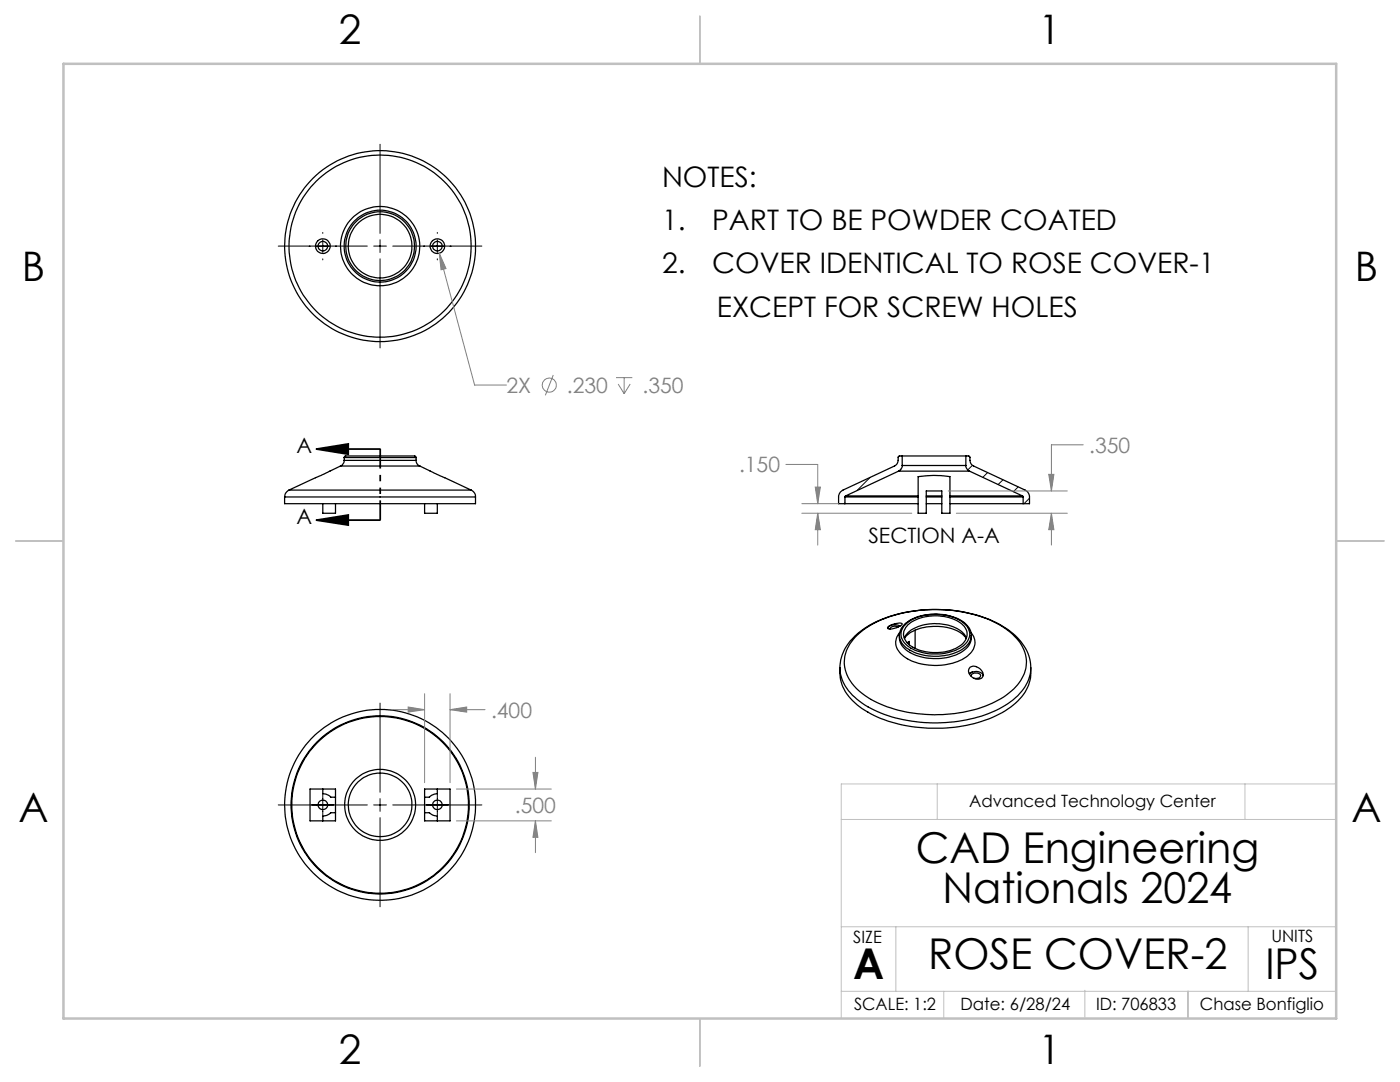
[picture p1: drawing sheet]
<svg xmlns="http://www.w3.org/2000/svg" width="279mm" height="216mm" viewBox="0 0 279 216" stroke-linecap="round" stroke-linejoin="round" font-family="sans-serif">
<g fill="none" stroke="#000" stroke-width=".25">
<path d="M56.8 99.2v1.3h38.1v-1.3M56.8 99.2h38.1M57.7 97.8a1.57 1.57 0 0 0-.9 1.4M57.7 97.8h36.3M67.9 93l-10.2 4.8M67.9 93h15.9M68.7 91.9a1.29 1.29 0 0 1-.8 1.1M68.7 91.3l.2-.3h13.9l.2 .3M68.7 91.9h14.3M68.7 91.3h14.3M68.7 91.3v.6M83 91.9a1.14 1.14 0 0 0 .8 1.1"/>
<path d="M83 91.3v.6M83.8 93l10.2 4.8M94 97.8a1.41 1.41 0 0 1 .9 1.4M168.6 99.2h14.6M168.6 99.2v1.3M168.8 99l-.2 .2M168.8 99h14.4M179.3 94h14.2M179.3 94l-10.5 5M180.1 91h-.7l-.2 .3a1.56 1.56 0 0 1-.6 1.6l-10.4 4.9a1.57 1.57 0 0 0-.8 1.4v1.3h1.2M180.1 92.9a1.29 1.29 0 0 1-.8 1.1M180.1 92.9h12.7"/>
<path d="M180.1 91h12.7M180.1 91v1.9M183.2 95.1a21.8 21.8 0 0 1 6.4 0v7.3h-1.6v-4.4h-3.1v4.4h-1.7zM184.9 99.2h3.1M184.9 99h3.1M189.6 99.2h14.6M189.6 99h14.4M192.8 91h.6l.2 .3a1.56 1.56 0 0 0 .6 1.6l10.4 4.9a1.57 1.57 0 0 1 .9 1.4v1.3h-1.3M192.8 92.9a1.29 1.29 0 0 0 .7 1.1M192.8 91v1.9M193.5 94l10.5 5M204 99l.2 .2"/>
<path d="M204.2 99.2v1.3M64.4 100.5v1.9h2.6v-1.9M84.7 100.5v1.9h2.6v-1.9M168.6 100.5h14.6M184.9 100.5h3.1M189.6 100.5h14.6M167.6 133.2a8.6 8.6 0 0 0 3.9 6.7 27.1 27.1 0 0 0 18 4.2 22.6 22.6 0 0 0 13.6-5.3 7.9 7.9 0 0 0 2.6-5.6 8.7 8.7 0 0 1-4.5 8.3 28.2 28.2 0 0 1-19.2 3.5 20.5 20.5 0 0 1-12.3-5.7 7.8 7.8 0 0 1-2.1-6.1zM170.6 127.2a20.7 20.7 0 0 1 13-5.4 27.2 27.2 0 0 1 16.5 3.3 9.2 9.2 0 0 1 4.7 6.4 8.2 8.2 0 0 1-3.9 7.1 26.1 26.1 0 0 1-16.9 3.9 21.2 21.2 0 0 1-13.2-5.2 6.8 6.8 0 0 1-.2-10.1zM177.2 125.1l1.2-.6a1.81 1.81 0 0 1 1.7 0 3 3 0 0 1-2.9 .9zM179.2 125.1a1.15 1.15 0 0 0-1.6 .4M179.5 126.8a3.7 3.7 0 0 0 2.5 3.1 10.7 10.7 0 0 0 10.6-.7 3.3 3.3 0 0 0 1.3-2.3M179.5 126.2a3.1 3.1 0 0 0 .9 4.8 11.9 11.9 0 0 0 12.7-.1 3.1 3.1 0 0 0 .7-4.7"/>
<path d="M179.6 124.9a1.86 1.86 0 0 0-2.5 .5M180.4 125a9 9 0 0 1 8.1-2.3 6.2 6.2 0 0 1 4.8 2.8 3 3 0 0 1-1.8 3.9 10.6 10.6 0 0 1-10.3-.5 2.67 2.67 0 0 1-.8-3.9zM180.5 127.3a4.9 4.9 0 0 1 3.6-2.6 8.8 8.8 0 0 1 8.3 1.8l.5 .8M180.5 124.6a10.5 10.5 0 0 1 10-1.4 4.2 4.2 0 0 1 3.4 4.2 4.5 4.5 0 0 1-3.6 3.4 10.7 10.7 0 0 1-9.7-1.3 3.3 3.3 0 0 1-.1-4.9zM180.5 127.4a6.5 6.5 0 0 1 5.3-2.4 7.8 7.8 0 0 1 7 2.3v.1M181 128.2l.5-.2v.7M181.2 124.7a9.2 9.2 0 0 1 11 0 2.57 2.57 0 0 1-.8 4.3 9.4 9.4 0 0 1-10.1-.5 2.44 2.44 0 0 1-.1-3.8zM182.6 125.7v3.7M193.5 134.4l.6-.3zM193.6 133.1a1.75 1.75 0 0 1 1.9 .2 1.75 1.75 0 0 1 .6 1.8 1.68 1.68 0 0 1-2 .1 1.68 1.68 0 0 1-.7-1.8zM193.9 135a.7 .7 0 0 1 .9-.7 .56 .56 0 0 1 .8 .2 .56 .56 0 0 1-.1 .7l-.7 .2-.4-.1M194.1 134.1a1.65 1.65 0 0 1 2.1 .7"/>
<path d="M205.7 133.2a9.8 9.8 0 0 0-5.1-8 28 28 0 0 0-20-3 18.6 18.6 0 0 0-11.2 6.1 8 8 0 0 0-1.8 5M61.9 157.4h5.1v6.4h-5.1zM64.4 157.4v1a2.15 2.15 0 0 1 1.6 .7h1M84.7 157.4h5.1v6.4h-5.1zM87.3 157.4v1a2.31 2.31 0 0 0-1.6 .7h-1M67 162.2a1.8 1.8 0 0 0-1.5 .4l-1.1 .2v1M84.7 162.2a1.64 1.64 0 0 1 1.5 .4l1.1 .2v1"/>
<circle cx="64.4" cy="49.1" r="1.46"/>
<circle cx="64.4" cy="49.1" r=".95"/>
<circle cx="75.8" cy="49.1" r="18.2"/>
<circle cx="75.9" cy="49.1" r="7.2"/>
<circle cx="75.9" cy="49.1" r="7.9"/>
<circle cx="75.9" cy="49.1" r="19"/>
<circle cx="75.9" cy="49.1" r="6.9"/>
<circle cx="75.9" cy="49.1" r="6.3"/>
<circle cx="87.3" cy="49.1" r="1.46"/>
<circle cx="87.3" cy="49.1" r=".95"/>
<circle cx="64.4" cy="160.6" r=".95"/>
<circle cx="75.9" cy="160.6" r="17.6"/>
<circle cx="75.9" cy="160.6" r="7.1"/>
<circle cx="75.9" cy="160.6" r="6.3"/>
<circle cx="75.9" cy="160.6" r="19"/>
<circle cx="75.9" cy="160.6" r="17.8"/>
<circle cx="87.3" cy="160.6" r=".95"/>
</g>
<g fill="none" stroke="#000" stroke-width=".2">
<path d="M75.8 28.8v17.8M55.5 49.1h17.8M64.4 46.4v.2M64.4 47.8v2.6M64.4 51.6v.3M74.6 49.1h2.5M75.8 47.8v2.6M75.8 51.6v17.8M78.4 49.1h17.8M87.3 46.4v.2M87.3 47.8v2.6M87.3 51.6v.3"/>
<path d="M173.7 95.3l-2.6 2.6M179.8 93.6l-.3 .3M194.1 92.9l-1 .9M197.1 94.3l-1 1M200.2 95.7l-1 1M203.2 97.2l-1 .9M205.5 99.4l-1.1 1.1M168.6 100.3l-.1 .2M64.4 158.4v4.4M75.8 140.3v17.8M75.8 159.3v2.6M87.3 158.4v4.4"/>
<path d="M55.5 160.6h17.8M74.6 160.6h2.5M75.8 163.2v17.7M78.4 160.6h17.8"/>
</g>
<g fill="none" stroke="#808080" stroke-width=".2">
<path d="M87.7 50.5l1.3 3.1-1 .2zM87.7 50.5l7 26.3h6.4M110.4 74.8l-1.6 4.1M122.9 75.4h3.3M123.4 76.6l1.2 2M124.6 75.4v3.2M125.8 76.6l-1.2 2M156.8 92.7h6.4v7.8M162.7 97.2h1l-.5 3.3zM189.2 98h23.8M209.3 94.7h1l-.5 3.3zM216.2 88.8h-6.4v9.2"/>
<path d="M160 102.4h22M160 100.5h7.4M163.2 102.4l.5 3.3h-1zM163.2 102.4v6.4M190.9 102.4h22.1M209.8 102.4l.5 3.3h-1zM209.8 102.4v6.4M84.7 138.4v17.8M89.8 138.4v17.8M78.4 141.6h6.3M81.5 141.1l3.2 .5-3.2 .5zM89.8 141.6l3.3-.5v1z"/>
<path d="M89.8 141.6h7M91.1 157.4h18.9M106.4 154.1h1l-.5 3.3zM106.9 151.1v6.3M91.1 163.8h18.9M106.9 163.8l.5 3.3h-1zM106.9 163.8v6.3"/>
<circle cx="109.6" cy="76.8" r="1.4"/>
</g>
<path d="M63.1 89.6h12.7M63.1 89.6l6.4-1v2zM63.1 103.8h12.7M63.1 103.8l6.4-1v2z" fill="none" stroke="#000" stroke-width=".35"/>
<path d="M75.9 89.6v14.2" fill="none" stroke="#000" stroke-width=".35" stroke-dasharray="6.3 1.3 1.3 1.3 1.3 1.3" stroke-dashoffset="2.4" stroke-linecap="butt"/>
<path d="M187 156.4v7.1M248.5 156.4v7.1M266.7 156.4h-98.8v46.8M167.9 163.5h98.8M167.9 197.8h98.8M167.9 184.9h98.8M178.8 184.9v12.9M188.3 197.8v5.4M216.5 197.6v5.4M237 197.8v5.4M237.1 197.7v5.5M249.1 184.9v12.9" fill="none" stroke="#c0c0c0" stroke-width=".2"/>
<path d="M139.7 3.2v9.5M3.1 107.9h9.6M266.7 107.9h9.5M139.7 203.2v9.6" fill="none" stroke="#c0c0c0" stroke-width=".25"/>
<path d="M12.7 12.7h254v190.5h-254z" fill="none" stroke="#c0c0c0" stroke-width=".5"/>
<path d="M63.1 89.6l6.4-1v2zM63.1 103.8l6.4-1v2z" fill="#000"/>
<path d="M209.8 102.4l.5 3.3h-1zM209.3 94.7h1l-.5 3.3zM163.2 102.4l.5 3.3h-1zM162.7 97.2h1l-.5 3.3zM106.4 154.1h1l-.5 3.3zM106.9 163.8l.5 3.3h-1zM81.5 141.1l3.2 .5-3.2 .5zM89.8 141.6l3.3-.5v1zM87.7 50.5l.3 3.3 1-.2z" fill="#808080"/>
<g font-size="8.5">
<text x="182.7" y="172.1">CAD Engineering</text>
<text x="188.1" y="180.2">Nationals 2024</text>
<text x="170.3" y="195.4">A</text>
<text x="185.2" y="193.4">ROSE COVER-2</text>
<text x="252.5" y="195.4">IPS</text>
</g>
<g font-size="8.1">
<text x="67.6" y="8.9">2</text>
<text x="207.3" y="8.9">1</text>
<text x="4.4" y="56.2">B</text>
<text x="270.4" y="56.2">B</text>
<text x="3.7" y="164.1">A</text>
<text x="269.7" y="164.1">A</text>
<text x="67.6" y="212.4">2</text>
<text x="207.3" y="212.4">1</text>
</g>
<g font-size="5.6">
<text x="132.1" y="37.3">NOTES:</text>
<text x="132.1" y="45.9">1.</text>
<text x="142.1" y="45.9">PART TO BE POWDER COATED</text>
<text x="132.1" y="54.6">2.</text>
<text x="142.1" y="54.6">COVER IDENTICAL TO ROSE COVER-1</text>
<text x="143.1" y="63.2">EXCEPT FOR SCREW HOLES</text>
</g>
<g font-size="4.2" fill="#808080">
<text x="101.1" y="78.4">2X</text>
<text x="113.1" y="78.4">.230</text>
<text x="128.2" y="78.4">.350</text>
<text x="147.5" y="94.2">.150</text>
<text x="217.4" y="90.3">.350</text>
<text x="98" y="143.2">.400</text>
<text x="102.8" y="162.3">.500</text>
</g>
<g font-size="4.2">
<text x="59.2" y="90.3">A</text>
<text x="59.2" y="104.5">A</text>
<text x="173.3" y="108.4">SECTION A-A</text>
</g>
<g font-size="3.4">
<text x="193.4" y="161">Advanced Technology Center</text>
<text x="170.3" y="188.1">SIZE</text>
<text x="253.7" y="188">UNITS</text>
<text x="170.4" y="201.5">SCALE: 1:2</text>
<text x="191.7" y="201.5">Date: 6/28/24</text>
<text x="218.7" y="201.5">ID: 706833</text>
<text x="239.5" y="201.5">Chase Bonfiglio</text>
</g>
</svg>
